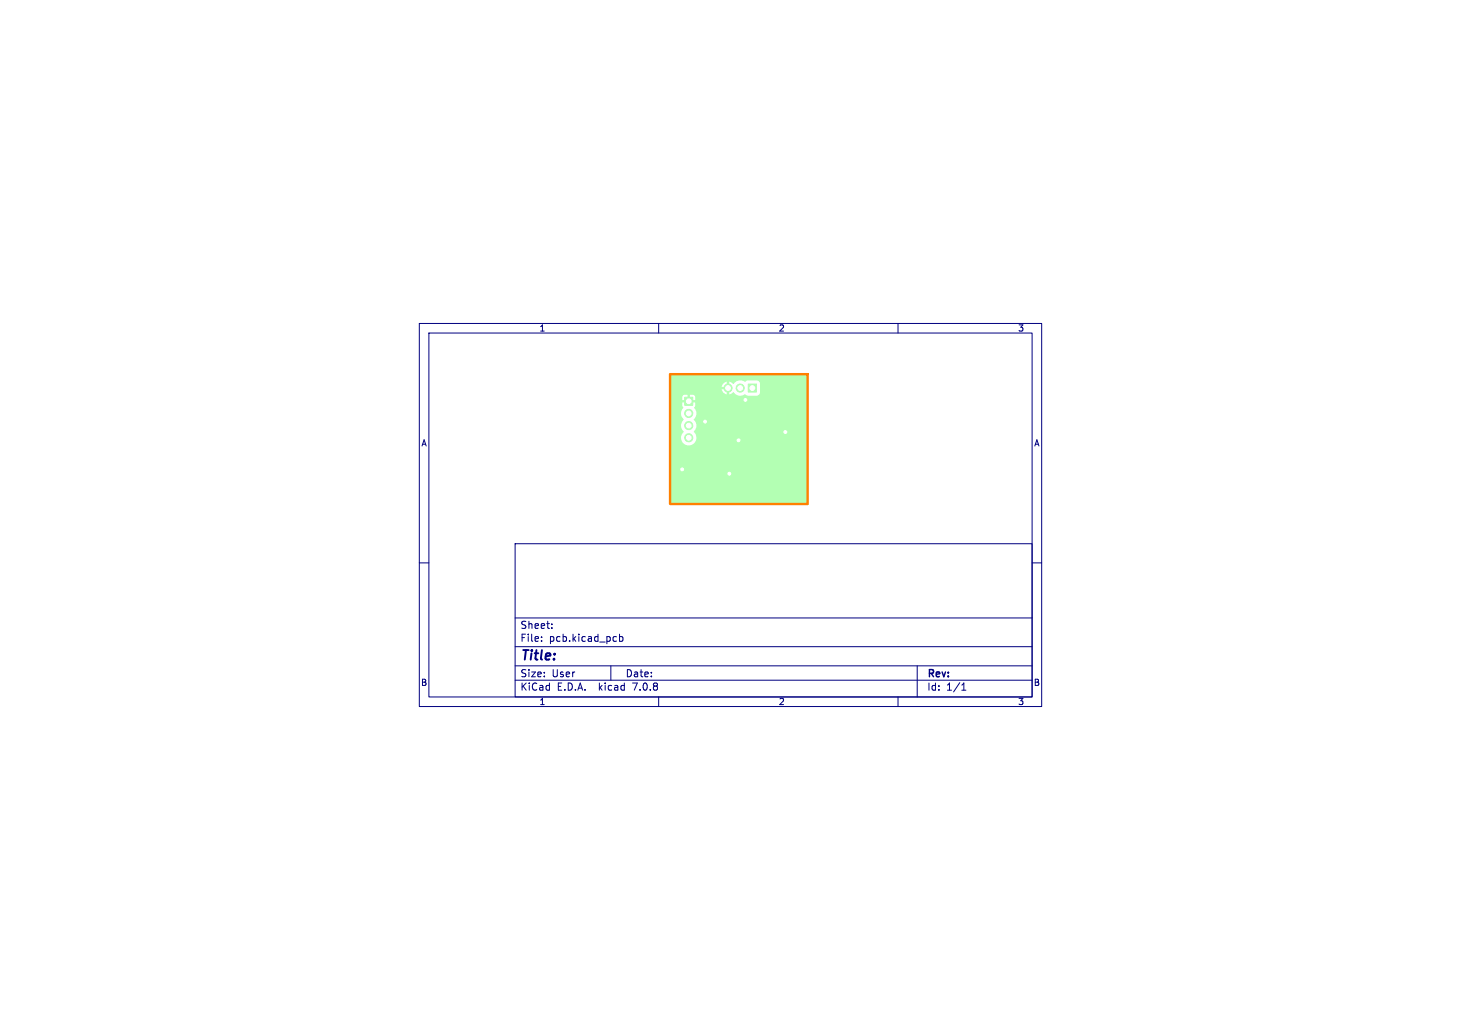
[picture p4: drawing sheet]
<svg xmlns="http://www.w3.org/2000/svg" width="210mm" height="148mm" viewBox="0 0 210 148" stroke-linecap="round" stroke-linejoin="round" font-family="sans-serif">
<g fill="#b3ffb3" stroke="#b3ffb3" stroke-width=".14">
<path d="M98.4 57.1h1.2v1.1h-1.2z"/>
<path d="M107.6 55.2h1.1v1.1h-1.1z"/>
<circle cx="99" cy="59.4" r=".58"/>
<circle cx="99" cy="61.2" r=".58"/>
<circle cx="99" cy="62.9" r=".58"/>
<circle cx="106.4" cy="55.8" r=".58"/>
<circle cx="104.6" cy="55.8" r=".58"/>
<circle cx="106.2" cy="63.3" r=".34"/>
<circle cx="107.1" cy="57.5" r=".34"/>
<circle cx="104.8" cy="68.1" r=".34"/>
<circle cx="112.9" cy="62.1" r=".34"/>
<circle cx="98.1" cy="67.4" r=".34"/>
<circle cx="101.3" cy="60.6" r=".34"/>
</g>
<path d="M96.4 53.8h19.6v.1v2.5h-6.8v-1.3l-.2-.3-.2-.1h-1.5a.35 .35 0 0 1-.6 0 1.33 1.33 0 0 0-1.3 .5l-.6-.4v.7h-.3v-.7l-.2 .1-.4 .3-.2 .4h.6v.3h-.6l.2 .5 .6 .3v-.6h.3v.6l.6-.4a1.3 1.3 0 0 0 1.7 .4l.3 .2h1.4a.51 .51 0 0 0 .4-.5h6.8v6.5h-15.9l-.1-.5-.3-.3a1.24 1.24 0 0 0 0-1.8 1.2 1.2 0 0 0 .1-1.8l.1-.2v-.5h-.6v-.3h.6v-.5l-.2-.3h-.5v.7h-.4v-.7l-.6 .1-.1 .7h.6v.3h-.6v.5a.39 .39 0 0 1-.1 .6 1.29 1.29 0 0 0 .3 1.4 1.2 1.2 0 0 0 0 1.8 1.11 1.11 0 0 0 .2 1.8 1.11 1.11 0 0 0 1.6-1h15.9v9.4l-19.7 .1z" fill="#b3ffb3"/>
<g fill="#fff" stroke="#fff" stroke-width=".14">
<circle cx="106.2" cy="63.3" r=".21"/>
<circle cx="107.1" cy="57.5" r=".21"/>
<circle cx="104.8" cy="68.1" r=".21"/>
<circle cx="112.9" cy="62.1" r=".21"/>
<circle cx="98.1" cy="67.4" r=".21"/>
<circle cx="101.3" cy="60.6" r=".21"/>
<circle cx="99" cy="57.7" r=".34"/>
<circle cx="99" cy="59.4" r=".34"/>
<circle cx="99" cy="61.2" r=".34"/>
<circle cx="99" cy="62.9" r=".34"/>
<circle cx="108.1" cy="55.8" r=".34"/>
<circle cx="106.4" cy="55.8" r=".34"/>
<circle cx="104.6" cy="55.8" r=".34"/>
</g>
<g fill="none" stroke="#000080" stroke-width=".14">
<path d="M60.3 46.5h89.4v55h-89.4zM61.6 47.9h86.8v52.2h-86.8zM94.7 46.5v1.4M129.1 46.5v1.4M74 78.1h74.4v22h-74.4zM60.3 80.9h1.3M74 97.7h74.4M74 95.7h74.4M74 92.9h74.4M74 88.8h74.4M77.8 92.1v.1M77.8 91.5v.1"/>
<path d="M79.3 90.2v.1M79.3 89.7v.1M87.8 95.7v2M88.5 91.5h.1M88.6 92.1l-.1 .1M89.1 91.1v1.1M89.1 91.5h.2l.2 .2-.1 .4h-.3M131.8 95.7v4.4M138.2 99.2h.6M138.2 98.4l.3-.3v1.1M148.4 80.9h1.3M94.7 100.1v1.4"/>
<path d="M129.1 100.1v1.4"/>
</g>
<path d="M96.3 53.8h19.8v18.6h-19.8z" fill="none" stroke="#ff8000" stroke-width=".34"/>
<text font-size="1.9" fill="#000080" x="74.7" y="95.3">Title:</text>
<g font-size="1.4" fill="#000080">
<text x="74.7" y="92.4">File:</text>
<text x="74.7" y="90.5">Sheet:</text>
<text x="78.9" y="92.4">pcb.kicad_pcb</text>
<text x="74.7" y="99.4">KiCad</text>
<text x="74.7" y="97.4">Size:</text>
<text x="79.3" y="97.4">User</text>
<text x="80" y="99.4">E.D.A.</text>
<text x="86.1" y="99.4">kicad</text>
<text x="89.9" y="97.4">Date:</text>
<text x="91.1" y="99.4">7.0.8</text>
<text x="133.2" y="97.6">Rev:</text>
<text x="133.2" y="99.4">Id:</text>
<text x="136" y="99.4">1/1</text>
</g>
<g font-size="1.2" fill="#000080">
<text x="77.5" y="47.8">1</text>
<text x="111.9" y="47.8">2</text>
<text x="146.3" y="47.8">3</text>
<text x="60.5" y="64.3">A</text>
<text x="148.6" y="64.3">A</text>
<text x="60.4" y="98.7">B</text>
<text x="77.5" y="101.4">1</text>
<text x="111.9" y="101.4">2</text>
<text x="146.3" y="101.4">3</text>
<text x="148.5" y="98.7">B</text>
</g>
</svg>
